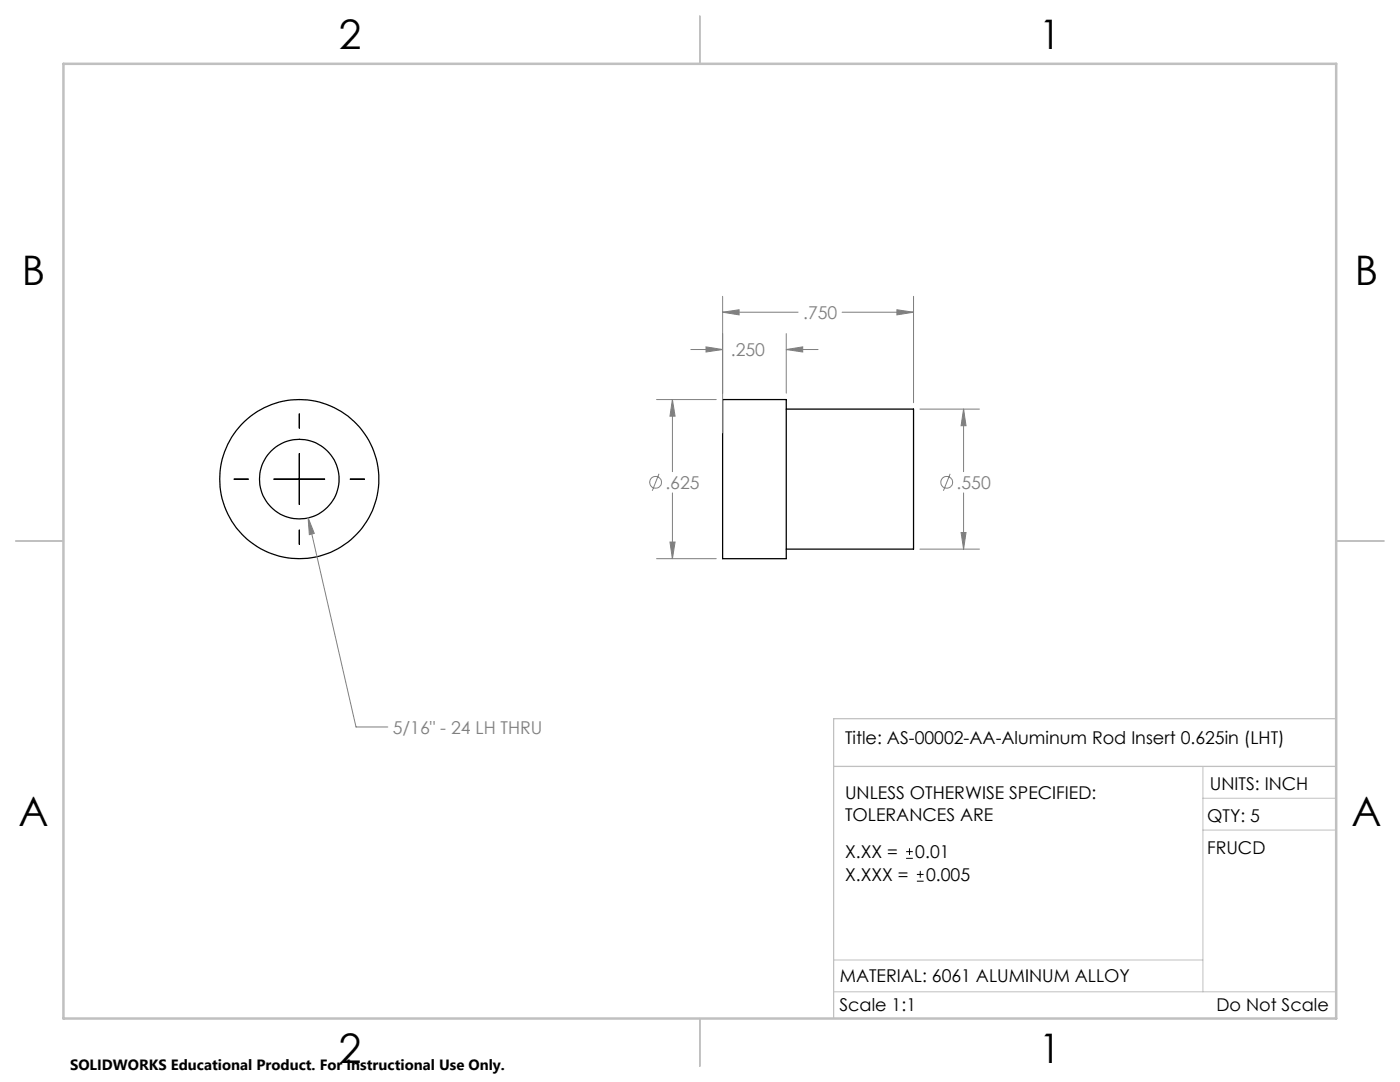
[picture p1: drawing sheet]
<svg xmlns="http://www.w3.org/2000/svg" width="279mm" height="216mm" viewBox="0 0 279 216" stroke-linecap="round" stroke-linejoin="round" font-family="sans-serif">
<g fill="none" stroke="#000" stroke-width=".25">
<path d="M144.2 79.7h12.7v31.8h-12.7zM156.9 81.6h25.4v28h-25.4"/>
<circle cx="59.7" cy="95.6" r="15.9"/>
<circle cx="59.7" cy="95.6" r="7.9"/>
</g>
<g fill="none" stroke="#808080" stroke-width=".2">
<path d="M144.2 59.1v27.3M182.3 59.1v21.3M131 79.7h11.9M134.2 79.7l.5 3.3h-1zM134.2 79.7v14.4M137.9 69.7h6.3M140.9 69.2l3.3 .5-3.3 .5zM144.2 62.3l3.3-.5v1zM144.2 62.3h15.1M156.9 69.7l3.3-.5v1zM156.9 66.6v11.9M156.9 69.7h6.4"/>
<path d="M168.1 62.3h14.2M179 61.8l3.3 .5-3.3 .5zM131.5 94.5l-1.3 3.4M134.2 98.4v13.1M183.6 81.6h11.9M189.6 94.5l-1.3 3.4M192.3 81.6l.5 3.3h-1zM192.3 81.6v12.5M192.3 98.4v11.2M61.5 103.3l1.2 3.1-1 .3zM61.5 103.3l9.5 41.8h6.4M131 111.5h11.9"/>
<path d="M133.7 108.2h1l-.5 3.3zM183.6 109.6h11.9M191.8 106.3h1l-.5 3.3z"/>
<circle cx="130.8" cy="96.2" r="1.18"/>
<circle cx="188.9" cy="96.2" r="1.18"/>
</g>
<path d="M46.7 95.6h2.9M54.6 95.6h10.2M59.7 82.6v2.8M59.7 90.5v10.2M69.9 95.6h2.8M59.7 105.8v2.8M180.8 171.3h1.4M180.8 169.9h1.4M181.5 169.3v1.3M183 175.8h1.3M183 174.5h1.3M183.7 173.8v1.4" fill="none" stroke="#000" stroke-width=".2"/>
<path d="M240.1 152.9v45M240.1 159.3h26.6M240.1 165.6h26.6M166.4 197.9h100.3M166.4 191.6h73.7" fill="none" stroke="#c0c0c0" stroke-width=".2"/>
<path d="M139.7 3.2v9.5M3.1 107.9h9.6M266.7 107.9h9.5M166.4 152.9h100.3M266.7 143.4h-100.3v59.8M139.7 203.2v9.6" fill="none" stroke="#c0c0c0" stroke-width=".25"/>
<path d="M12.7 12.7h254v190.5h-254z" fill="none" stroke="#c0c0c0" stroke-width=".5"/>
<path d="M61.5 103.3l.2 3.4 1-.3zM134.2 79.7l.5 3.3h-1zM133.7 108.2h1l-.5 3.3zM192.3 81.6l.5 3.3h-1zM191.8 106.3h1l-.5 3.3zM156.9 69.7l3.3-.5v1zM140.9 69.2l3.3 .5-3.3 .5zM179 61.8l3.3 .5-3.3 .5zM144.2 62.3l3.3-.5v1z" fill="#808080"/>
<g font-size="8.1">
<text x="67.6" y="9.7">2</text>
<text x="207.3" y="9.7">1</text>
<text x="4.4" y="57">B</text>
<text x="270.4" y="57">B</text>
<text x="3.7" y="164.9">A</text>
<text x="269.7" y="164.9">A</text>
<text x="67.6" y="212.2">2</text>
<text x="207.3" y="212.2">1</text>
</g>
<g font-size="3.5" fill="#808080">
<text x="160.3" y="63.6">.750</text>
<text x="145.9" y="71">.250</text>
<text x="132.8" y="97.6">.625</text>
<text x="190.9" y="97.6">.550</text>
<text x="78.4" y="146.4">5/16&quot; - 24 LH THRU</text>
</g>
<g font-size="3.5">
<text x="168.6" y="148.4">Title: AS-00002-AA-Aluminum Rod Insert 0.625in (LHT)</text>
<text x="168.6" y="159.3">UNLESS OTHERWISE SPECIFIED:</text>
<text x="241.5" y="157.6">UNITS: INCH</text>
<text x="168.6" y="163.9">TOLERANCES ARE</text>
<text x="240.9" y="164.1">QTY: 5</text>
<text x="168.6" y="171.2">X.XX =</text>
<text x="182.7" y="171.2">0.01</text>
<text x="240.9" y="170.5">FRUCD</text>
<text x="168.6" y="175.8">X.XXX =</text>
<text x="184.8" y="175.8">0.005</text>
<text x="167.6" y="196">MATERIAL: 6061 ALUMINUM ALLOY</text>
<text x="167.5" y="201.8">Scale 1:1</text>
<text x="242.8" y="201.8">Do Not Scale</text>
</g>
<text font-size="3" x="14" y="213.5">SOLIDWORKS Educational Product. For Instructional Use Only.</text>
</svg>
